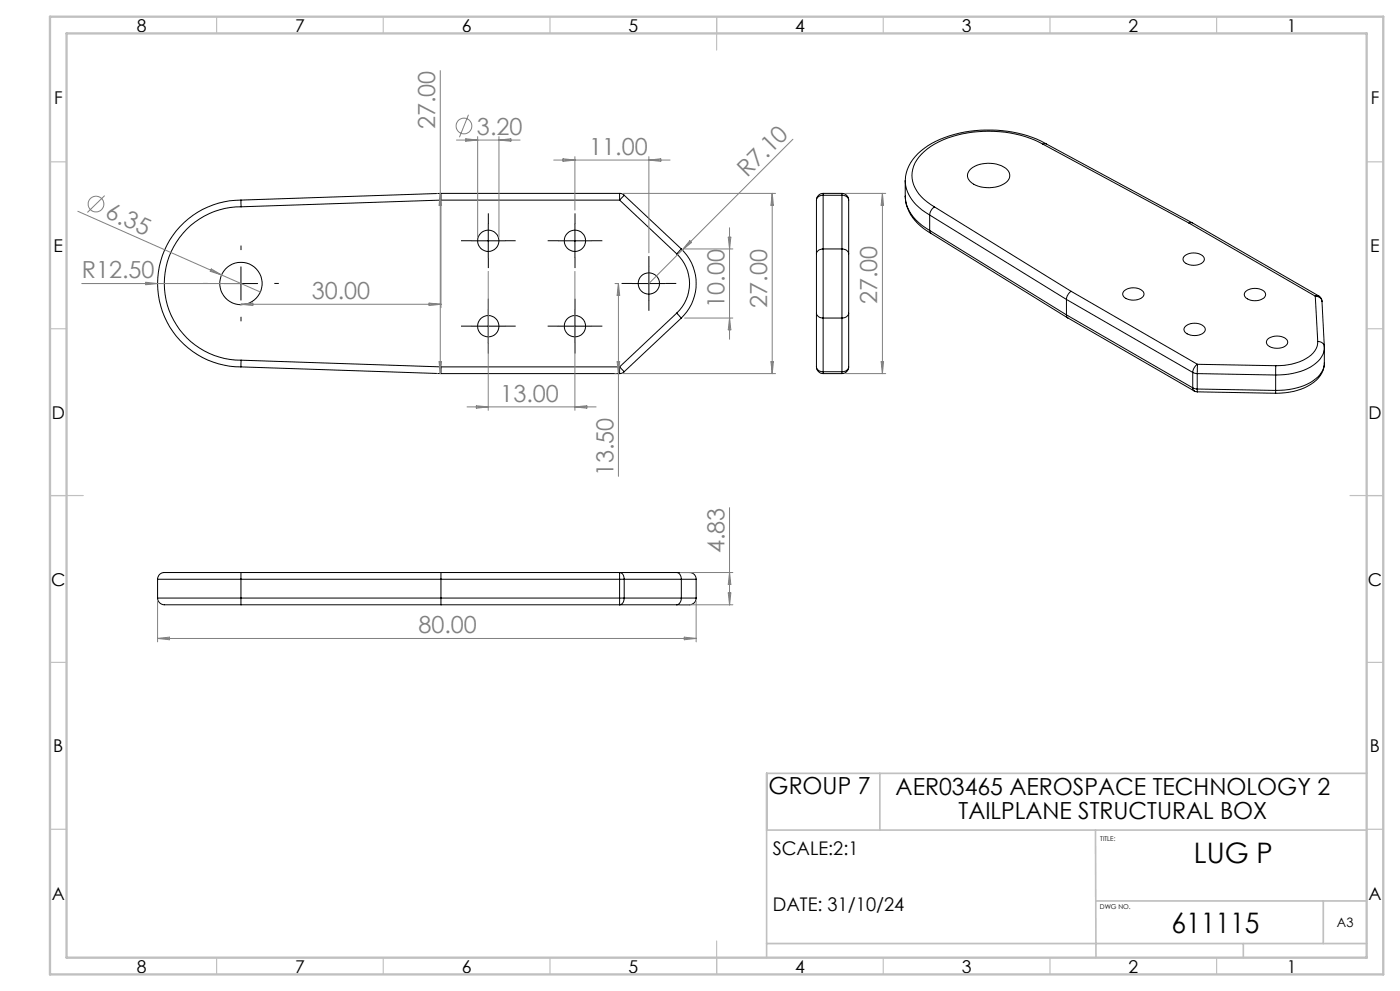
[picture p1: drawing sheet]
<svg xmlns="http://www.w3.org/2000/svg" width="420mm" height="297mm" viewBox="0 0 420 297" stroke-linecap="round" stroke-linejoin="round" font-family="sans-serif">
<g fill="none" stroke="#000" stroke-width=".3">
<path d="M72.3 60v2M72.3 60a25 25 0 0 0-25 25 25 25 0 0 0 25 25M132.3 58v2M132.3 58l-60 2M132.3 58h53.6M132.3 60l-60 2M132.3 60h53.6M185.9 58v2M185.9 58l.9 .2 .5 .3M185.9 60l17.1 16.1M187.3 58.5l-1.4 1.5M187.3 58.5l17.1 16.1"/>
<path d="M244.9 60v16.1M246.9 58.5a1.82 1.82 0 0 0-2 1.5M246.9 58v.5M246.9 58a2.05 2.05 0 0 0-2 2M246.9 58h5.7M246.9 58.5v16.1M246.9 58.5h5.7M252.6 58.5a1.82 1.82 0 0 1 2 1.5M252.6 58v.5M252.6 58a2.05 2.05 0 0 1 2 2M252.6 58.5v16.1M254.6 60v16.1"/>
<path d="M271.6 54.2a12.6 12.6 0 0 0 7.3 10.2M271.6 58.8a12.6 12.6 0 0 0 6.8 10.6l.9 .6M290.9 51a9 9 0 0 1 11.2-.2 2.54 2.54 0 0 1-.7 4.2 9.4 9.4 0 0 1-10.4-.6 2.37 2.37 0 0 1-.1-3.4zM312.9 43.2a36.1 36.1 0 0 0-32.6 0 11.7 11.7 0 0 0-6.7 9.4 11 11 0 0 0 5.6 8.7l1.2 .7M312.9 43.2l.9-.1 43.9 23.7M312.9 43.2l43.8 23.7M313.9 43.1a37.9 37.9 0 0 0-35.5 .6 12.8 12.8 0 0 0-6.8 10.5v4.6a12.6 12.6 0 0 0 7.3 10.3M72.3 80v10M72.3 62a23 23 0 0 0-23 23 23 23 0 0 0 23 22.9M141.5 72.2h10M146.5 67.2v9.9M167.5 72.2h10"/>
<path d="M172.5 67.2v9.9M194.7 80v10M203 76.1a12.2 12.2 0 0 1 0 17.7M204.4 74.6l-1.4 1.5M204.4 74.6a14.3 14.3 0 0 1 0 20.7M244.9 76.1v17.7M246.9 74.6v20.7M246.9 74.6a1.81 1.81 0 0 0-2 1.5M246.9 74.6h5.7M252.6 74.6v20.7M252.6 74.6a1.81 1.81 0 0 1 2 1.5M254.6 76.1v17.7"/>
<path d="M278.9 69.1l.1 .5 .3 .4M278.9 64.4l41 25.3M278.9 69.1l41 25.3M278.9 64.4v4.7M279.3 70l41 25.3M280.4 62l-.4 .2a3.1 3.1 0 0 0-1.1 2.2M280.4 62l40.9 25.3M355.5 76.6a4.2 4.2 0 0 1 5.7 .7 2.18 2.18 0 0 1-2.5 2.2 3.7 3.7 0 0 1-3.7-1.5 1.26 1.26 0 0 1 .5-1.4zM356.7 66.9l37.9 21.9M357.7 66.8l-1 .1M357.7 66.8l37.9 21.9M67.3 85h10"/>
<path d="M141.5 97.8h10M146.5 92.8v10M167.5 97.8h10M172.5 92.8v10M189.7 85h9.9M203 93.8l1.4 1.5M203 93.8l-17.1 16.2M204.4 95.3l-17.1 16.1M244.9 93.8a1.81 1.81 0 0 0 2 1.5M244.9 93.8v16.2M246.9 95.3h5.7M246.9 95.3v16.1"/>
<path d="M252.6 95.3v16.1M254.6 93.8a1.81 1.81 0 0 1-2 1.5M254.6 93.8v16.2M319.9 94.4l.1 .5 .4 .4M319.9 89.7l37.9 21.9M319.9 94.4l37.9 21.8M319.9 89.7v4.7M320.4 95.3l37.8 21.9M321.3 87.3a3.2 3.2 0 0 0-1.4 2.4M321.3 87.3l37.9 21.9M337.3 87.1a4.2 4.2 0 0 1 5.8 .7 2.18 2.18 0 0 1-2.5 2.1 3.3 3.3 0 0 1-3.8-1.8zM355.7 97.7a4.2 4.2 0 0 1 5.8 .7 2.18 2.18 0 0 1-2.5 2.1 3.7 3.7 0 0 1-3.8-1.4 1.19 1.19 0 0 1 .5-1.4z"/>
<path d="M373.5 87.6a4.5 4.5 0 0 1 5.9 0 1.49 1.49 0 0 1-1.2 2.2 4 4 0 0 1-4.9-1.2zM394.6 88.8a1.85 1.85 0 0 1 2 1.5M394.6 88.8l.7 13.5M395.6 88.7a1.9 1.9 0 0 1 1 1.6M395.6 88.7l-1 .1M396.6 90.3l.7 13.6M72.3 110l60 2M72.3 107.9v2.1M72.3 107.9l60 2.1M132.3 112h53.6M132.3 110v2M132.3 110h53.6"/>
<path d="M185.9 110l1.4 1.4M185.9 110v2M187.3 111.4l-.5 .4-.9 .2M244.9 110a1.82 1.82 0 0 0 2 1.4M244.9 110a2.05 2.05 0 0 0 2 2M246.9 111.4v.6M246.9 112h5.7M246.9 111.4h5.7M252.6 111.4v.6M254.6 110a1.82 1.82 0 0 1-2 1.4M254.6 110a2.05 2.05 0 0 1-2 2M357.8 111.6l1.4 .4"/>
<path d="M357.8 116.2l1.4 .4M357.8 116.2l.4 1M357.8 111.6v4.6M358.2 117.2l1 .2M359.2 116.6v.8M359.2 112l23.5 .4M359.2 116.6l23.5 .4M359.2 112v4.6M359.2 117.4l23.5 .5M359.2 109.2v2.8M359.2 109.2a3.2 3.2 0 0 0-1.4 2.4M359.2 109.2l23.5 .4"/>
<path d="M380.4 101.5a4.3 4.3 0 0 1 5.9 .7 2.18 2.18 0 0 1-2.5 2.1 3.2 3.2 0 0 1-3.9-1.8zM382.7 117v.9M382.7 112.4v4.6M382.7 109.6v2.8M395.3 102.3a6.4 6.4 0 0 1-4.5 5.7l-3.2 1.1-4.9 .5M395.3 102.3a1.8 1.8 0 0 1 2 1.6M397.3 108.8a8 8 0 0 1-4.9 6.9 19.6 19.6 0 0 1-9.7 2.2M397.3 104.2a7.5 7.5 0 0 1-5.1 6.3 22.1 22.1 0 0 1-9.5 1.9M397.3 108.8a7.5 7.5 0 0 1-5.1 6.3 22.1 22.1 0 0 1-9.5 1.9M397.3 103.9v4.9M47.3 179.2a2.31 2.31 0 0 0 2.9 2.1h22.1M47.3 179.2h25"/>
<path d="M47.3 173.6h25M47.3 173.6v5.6M72.3 179.2v2.1M72.3 179.2h113.6M72.3 173.6h113.6M72.3 173.6v5.6M72.3 171.6h-22.1a2.26 2.26 0 0 0-2.9 2M72.3 171.6v2M72.3 171.6h130.7M132.3 171.6v9.7M185.9 179.2v2.1a1.77 1.77 0 0 0 1.4-2.1M185.9 179.2h1.4"/>
<path d="M185.9 173.6h1.4M185.9 173.6v-1.9a1.01 1.01 0 0 1 1.2 1.1l.2 .8M185.9 173.6v5.6M187.3 179.2h17.1M187.3 173.6v5.6M187.3 173.6h17.1M203 171.6h2.8a2.29 2.29 0 0 1 3 2M203 171.6a1.79 1.79 0 0 1 1.4 2M204.4 179.2a1.85 1.85 0 0 1-1.4 2.1M204.4 179.2h4.4M204.4 173.6h4.4M204.4 173.6v5.6"/>
<path d="M208.8 179.2a2.34 2.34 0 0 1-3 2.1h-2.8M208.8 173.6v5.6M72.3 181.3h130.7"/>
<circle cx="146.5" cy="72.2" r="3.2"/>
<circle cx="172.5" cy="72.2" r="3.2"/>
<circle cx="72.3" cy="85" r="6.4"/>
<circle cx="146.5" cy="97.8" r="3.2"/>
<circle cx="172.5" cy="97.8" r="3.2"/>
<circle cx="194.7" cy="85" r="3.2"/>
</g>
<g fill="none" stroke="#808080" stroke-width=".3">
<path d="M132.1 21.2v90.8M140.5 34.4l-2.7 6.7M31.4 58.6l-5.2 5.1M131.1 58h.2M132.1 58l.4 3.5h-.8zM132.3 59v33.2M136.9 42h19.1M139.7 41.6l3.6 .4-3.6 .3zM143.3 41v30.2M149.7 41v30.2M149.7 42l3.5-.4v.7zM166.1 48h34.9"/>
<path d="M168.9 47.6l3.6 .4-3.6 .4zM172.5 47v16M186.9 58h45.8M194.7 47v28.8M194.7 48l3.5-.4v.8zM231.7 58v54M231.7 58l.3 3.5h-.7zM237.9 41.7l-33.2 33.2M253.6 58h12.1M264.7 58l.4 3.5h-.8zM264.7 58v54M23.4 63.3l43.1 19.1"/>
<path d="M204.7 74.9l-10 10.1M205.4 74.6h14.5M206.9 72.1l.6 .6-2.8 2.2zM218.5 71.1h.8l-.4 3.5zM218.9 68.3v33.4M24.5 85h47.8M43.7 84.6l3.6 .4-3.6 .3zM63.4 80.6l3.1 1.8-3.4-1.1zM66.5 82.4l11.6 5.1M72.3 91.2h60M72.3 91.2l3.5-.4v.8zM128.7 90.8l3.6 .4-3.6 .4z"/>
<path d="M146.5 81.3v41.7M172.5 81.3v41.7M184.5 85h1M185.5 85v57.8M185.5 85l.4 3.5h-.8zM205.4 95.3h14.5M218.9 95.3l.4 3.5h-.8zM131.1 112h.2M131.7 108.4h.8l-.4 3.6zM184.5 112h.4M185.1 108.4h.8l-.4 3.6zM186.9 112h45.8"/>
<path d="M231.3 108.4h.7l-.3 3.6zM253.6 112h12.1M264.3 108.4h.8l-.4 3.6zM140.1 122h38.7M142.9 121.6l3.6 .4-3.6 .3zM172.5 122l3.5-.4v.7zM218.9 152.1v29.2M204 171.6h15.9M218.5 177.7h.8l-.4 3.6zM218.9 171.6l.4 3.6h-.8zM47.3 180.2v12.2M47.3 191.3h161.5"/>
<path d="M47.3 191.3l3.5-.3v.7zM204 181.3h15.9M205.3 191l3.5 .3-3.5 .4zM208.8 180.2v12.2"/>
<circle cx="139.2" cy="37.8" r="2.35"/>
<circle cx="28.8" cy="61.2" r="2.35"/>
</g>
<g fill="none" stroke="#000" stroke-width=".3" stroke-dasharray="15.2 1.3 1.3 1.3" stroke-linecap="butt">
<path d="M72.3 74.9v-1.3M141.5 72.1h-3.2M146.5 67.1v-3.2M146.5 77.1v3.2M151.5 72.1h3.2M167.5 72.1h-3.2M172.5 67.1v-3.2M172.5 77.1v3.2M177.5 72.1h3.2M194.7 79.9v-3.2M62.3 84.9h-1.3M72.3 94.9v1.4"/>
<path d="M82.3 84.9h1.4M141.5 97.7h-3.2M146.5 92.7v-3.2M151.5 97.7h3.2M167.5 97.7h-3.2M172.5 92.7v-3.2M177.5 97.7h3.2M189.7 84.9h-3.2M194.7 89.9v3.2M199.7 84.9h3.2M146.5 102.7v3.2M172.5 102.7v3.2"/>
</g>
<g fill="none" stroke="#c0c0c0" stroke-width=".35">
<path d="M65 5v5M115 5v5M165 5v5M215 5v10M265 5v5M315 5v5M365 5v5M15 48.5h5M410 48.5h5M15 98.5h5M410 98.5h5M15 148.5h10"/>
<path d="M405 148.5h10M15 198.5h5M410 198.5h5M15 248.5h5M410 248.5h5M65 287v5M115 287v5M165 287v5M215 282v10M265 287v5M315 287v5M365 287v5"/>
</g>
<path d="M230 231.8v17M263.9 231.8v17M410 231.8h-180v55.2M230 248.8h180M328.6 248.8l.2 38.2M328.7 270h81.3M397 270v12.8M230 282.8h180M373 282.8v4.2" fill="none" stroke="#c0c0c0" stroke-width=".5"/>
<path d="M15 5h400v287h-400zM20 10h390v277h-390z" fill="none" stroke="#c0c0c0" stroke-width=".7"/>
<g font-size="8.5">
<text x="358.2" y="258.8">LUG P</text>
<text x="351.4" y="279.7">611115</text>
</g>
<g font-size="7.1" fill="#808080">
<text x="130.6" y="38.7" transform="rotate(-90 130.6 38.7)">27.00</text>
<text x="143.1" y="40.4">3.20</text>
<text x="176.7" y="46.4">11.00</text>
<text x="224.1" y="53.3" transform="rotate(-45 224.1 53.3)">R7.10</text>
<text x="31.3" y="65.2" transform="rotate(24 31.3 65.2)">6.35</text>
<text x="24.5" y="83.4">R12.50</text>
<text x="93.5" y="89.7">30.00</text>
<text x="217.3" y="92.2" transform="rotate(-90 217.3 92.2)">10.00</text>
<text x="230.1" y="92.2" transform="rotate(-90 230.1 92.2)">27.00</text>
<text x="263.2" y="91.2" transform="rotate(-90 263.2 91.2)">27.00</text>
<text x="150.1" y="120.4">13.00</text>
<text x="184" y="142.7" transform="rotate(-90 184 142.7)">13.50</text>
<text x="217.3" y="165.8" transform="rotate(-90 217.3 165.8)">4.83</text>
<text x="125.5" y="189.8">80.00</text>
</g>
<g font-size="7.1">
<text x="230.6" y="238">GROUP 7</text>
<text x="268.7" y="238.3">AER03465 AEROSPACE TECHNOLOGY 2</text>
<text x="287.6" y="245.3">TAILPLANE STRUCTURAL BOX</text>
</g>
<g font-size="5.6">
<text x="231.8" y="256.2">SCALE:2:1</text>
<text x="231.8" y="273">DATE: 31/10/24</text>
</g>
<g font-size="5.3">
<text x="41" y="9.5">8</text>
<text x="88.5" y="9.5">7</text>
<text x="138.5" y="9.5">6</text>
<text x="188.5" y="9.5">5</text>
<text x="238.5" y="9.5">4</text>
<text x="288.5" y="9.5">3</text>
<text x="338.5" y="9.5">2</text>
<text x="386" y="9.5">1</text>
<text x="16.2" y="31.3">F</text>
<text x="411.2" y="31.3">F</text>
<text x="16.1" y="75.5">E</text>
<text x="411.1" y="75.5">E</text>
<text x="15.5" y="125.5">D</text>
<text x="410.5" y="125.5">D</text>
<text x="15.4" y="175.5">C</text>
<text x="410.4" y="175.5">C</text>
<text x="16" y="225.5">B</text>
<text x="411" y="225.5">B</text>
<text x="15.5" y="269.8">A</text>
<text x="410.5" y="269.8">A</text>
<text x="41" y="291.5">8</text>
<text x="88.5" y="291.5">7</text>
<text x="138.5" y="291.5">6</text>
<text x="188.5" y="291.5">5</text>
<text x="238.5" y="291.5">4</text>
<text x="288.5" y="291.5">3</text>
<text x="338.5" y="291.5">2</text>
<text x="386" y="291.5">1</text>
</g>
<text font-size="3.9" x="401.1" y="277.7">A3</text>
<g font-size="2">
<text x="330.1" y="251.9">TITLE:</text>
<text x="330" y="272.5">DWG NO.</text>
</g>
</svg>
